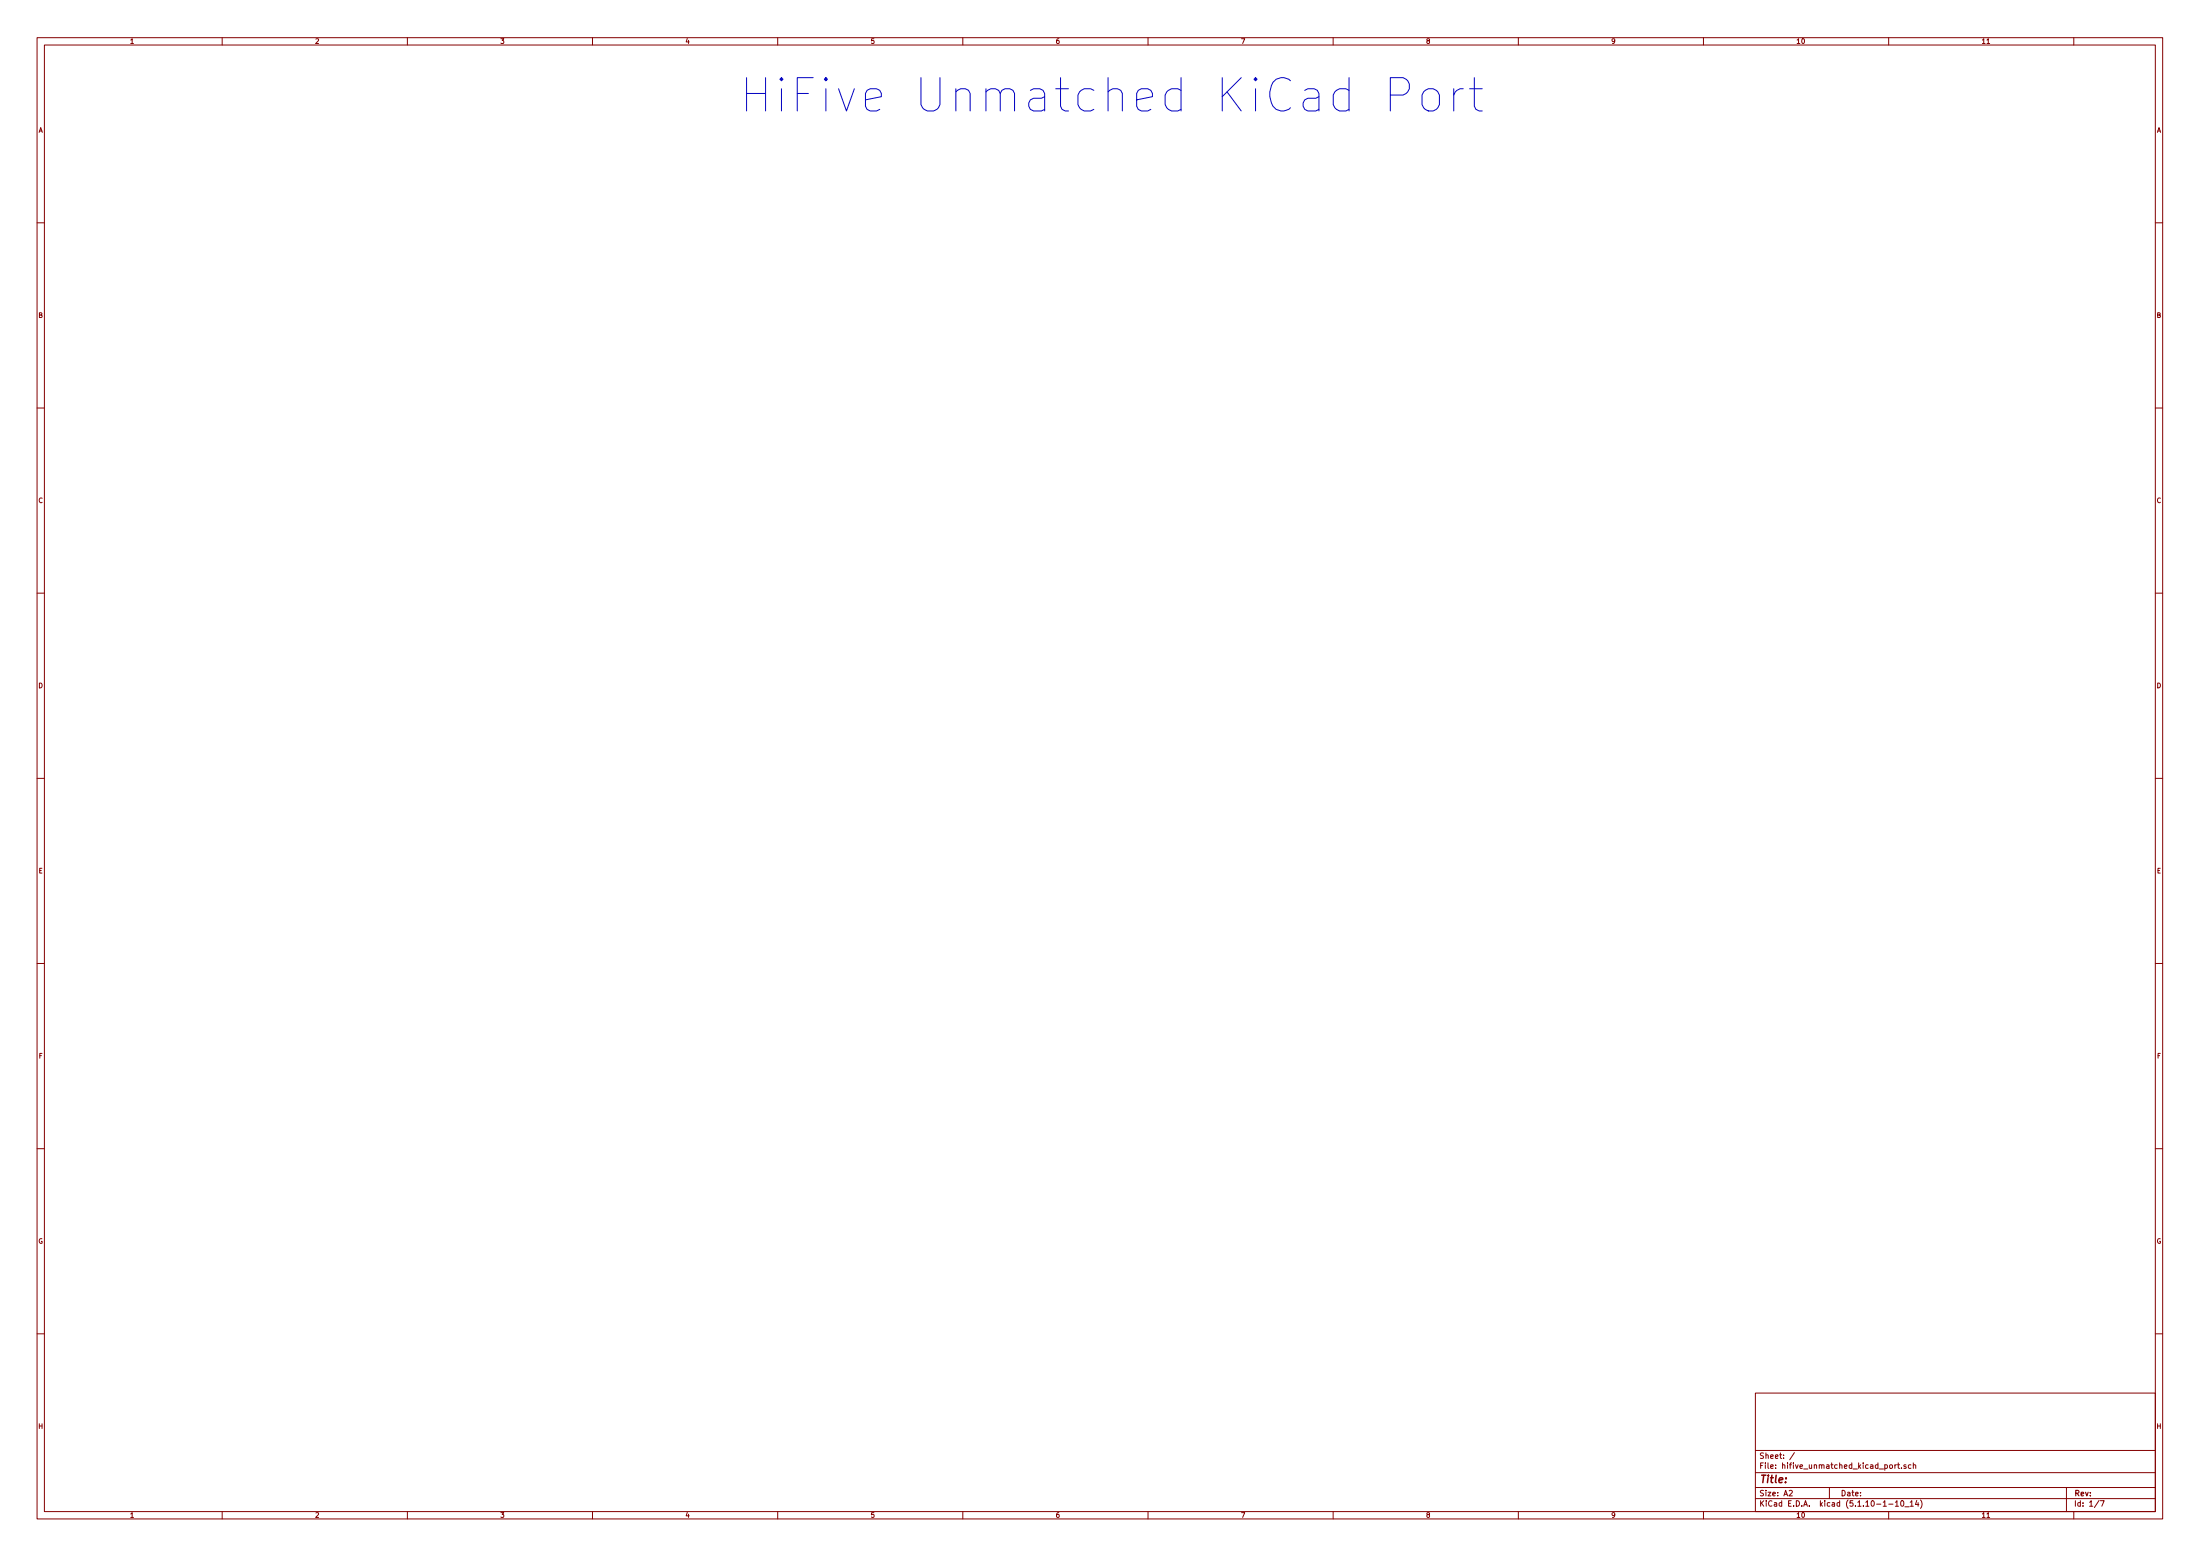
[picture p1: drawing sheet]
<svg xmlns="http://www.w3.org/2000/svg" width="594mm" height="420mm" viewBox="0 0 594 420" stroke-linecap="round" stroke-linejoin="round" font-family="sans-serif">
<g fill="none" stroke="#840000" stroke-width=".27">
<path d="M10 10.2h574v400h-574zM12 12.2h570v396h-570zM60 10.2v2M110 10.2v2M160 10.2v2M210 10.2v2M260 10.2v2M310 10.2v2M360 10.2v2M410 10.2v2M460 10.2v2M510 10.2v2"/>
<path d="M536.5 11.8h.8M560 10.2v2M10 60.2h2M582 60.2h2M10 110.2h2M582 110.2h2M10 160.2h2M582 160.2h2M10 210.2h2M582 210.2h2M10 260.2h2M582 260.2h2"/>
<path d="M10 310.2h2M582 310.2h2M10 360.2h2M474 376.2h108v32h-108zM582 360.2h2M474 397.7h108M474 391.7h108M484.6 392.2l-1.3 2M511.7 395.5v1M512.1 395.5l-.4 .3M512.4 395.5h.6M512.6 395v1.3l.4 .2"/>
<path d="M513.5 396.4v.1M514.7 395.6l-.4-.1-.2 .2 .1 .3 .5 .1v.3h-.6M516 395.6l-.4-.1-.3 .3 .1 .6h.6M516.7 395.6h.5l.1 .9M516.7 395v1.5M60 408.2v2M110 408.2v2M160 408.2v2M210 408.2v2M260 408.2v2M310 408.2v2M360 408.2v2"/>
<path d="M410 408.2v2M460 408.2v2M474 404.7h108M474 401.7h108M483.1 402.6l.6-.2 .3 .5-.9 1h.9M494 401.7v3M510 408.2v2M510 406.2h1.2M511.8 405.7l.4-.5v1.5M511.8 406.7h.9M513.4 405.4l.2-.2a.81 .81 0 0 1 .5 .8 .81 .81 0 0 1-.5 .7l-.3-.5zM514.4 406.9h1.1"/>
<path d="M515.8 405.7l.5-.5v1.5M515.8 406.7h.9M517.6 405.1l-.4 1.1h1M518 405.7v1M518.6 405a1.71 1.71 0 0 1 0 2.3M536.5 409.7h.8M558 401.7v6.5M560 408.2v2M566.8 405.1l-1.2 2M567.2 405.2h1l-.6 1.5"/>
</g>
<path d="M375.4 25.7h3.5a2.44 2.44 0 0 0 1.8-2.4 2.44 2.44 0 0 0-1.8-2.3h-3.5v9M384.4 24.8a2.44 2.44 0 0 1 2.4-.9 2.44 2.44 0 0 1 1.9 1.8v2.5a2.43 2.43 0 0 1-2.4 1.9 2.43 2.43 0 0 1-2.3-1.9v-2.5zM392.6 24v6M395.1 24a2.32 2.32 0 0 0-2.5 1.7M396.8 24h3.5M398.1 21v7.7l.5 .8 .8 .5h.9" fill="none" stroke="#0000c2" stroke-width=".27"/>
<text font-size="12.5" fill="#0000c2" x="199.4" y="30.4">HiFive Unmatched KiCad Port</text>
<text font-size="2.8" fill="#840000" x="475" y="400.4">Title:</text>
<g font-size="2.1" fill="#840000">
<text x="475" y="393.9">Sheet: /</text>
<text x="475" y="396.6">File: hifive_unmatched_kicad_port.sch</text>
<text x="475" y="406.8">KiCad E.D.A. kicad (5.1.10-1-10_14)</text>
<text x="475" y="404">Size: A2</text>
<text x="497" y="404">Date:</text>
<text x="560" y="404">Rev:</text>
<text x="560" y="406.8">Id: 1/7</text>
</g>
<g font-size="1.8" fill="#840000">
<text x="35" y="11.8">1</text>
<text x="85" y="11.8">2</text>
<text x="135" y="11.8">3</text>
<text x="185" y="11.8">4</text>
<text x="235" y="11.8">5</text>
<text x="285" y="11.8">6</text>
<text x="335" y="11.8">7</text>
<text x="385" y="11.8">8</text>
<text x="435" y="11.8">9</text>
<text x="485" y="11.8">10</text>
<text x="535" y="11.8">11</text>
<text x="10.4" y="35.8">A</text>
<text x="582.4" y="35.8">A</text>
<text x="10.4" y="85.8">B</text>
<text x="582.4" y="85.8">B</text>
<text x="10.4" y="135.8">C</text>
<text x="582.4" y="135.8">C</text>
<text x="10.4" y="185.8">D</text>
<text x="582.4" y="185.8">D</text>
<text x="10.4" y="235.8">E</text>
<text x="582.4" y="235.8">E</text>
<text x="10.5" y="285.8">F</text>
<text x="582.5" y="285.8">F</text>
<text x="10.3" y="335.8">G</text>
<text x="582.3" y="335.8">G</text>
<text x="10.4" y="385.8">H</text>
<text x="582.4" y="385.8">H</text>
<text x="35" y="409.8">1</text>
<text x="85" y="409.8">2</text>
<text x="135" y="409.8">3</text>
<text x="185" y="409.8">4</text>
<text x="235" y="409.8">5</text>
<text x="285" y="409.8">6</text>
<text x="335" y="409.8">7</text>
<text x="385" y="409.8">8</text>
<text x="435" y="409.8">9</text>
<text x="485" y="409.8">10</text>
<text x="535" y="409.8">11</text>
</g>
</svg>
